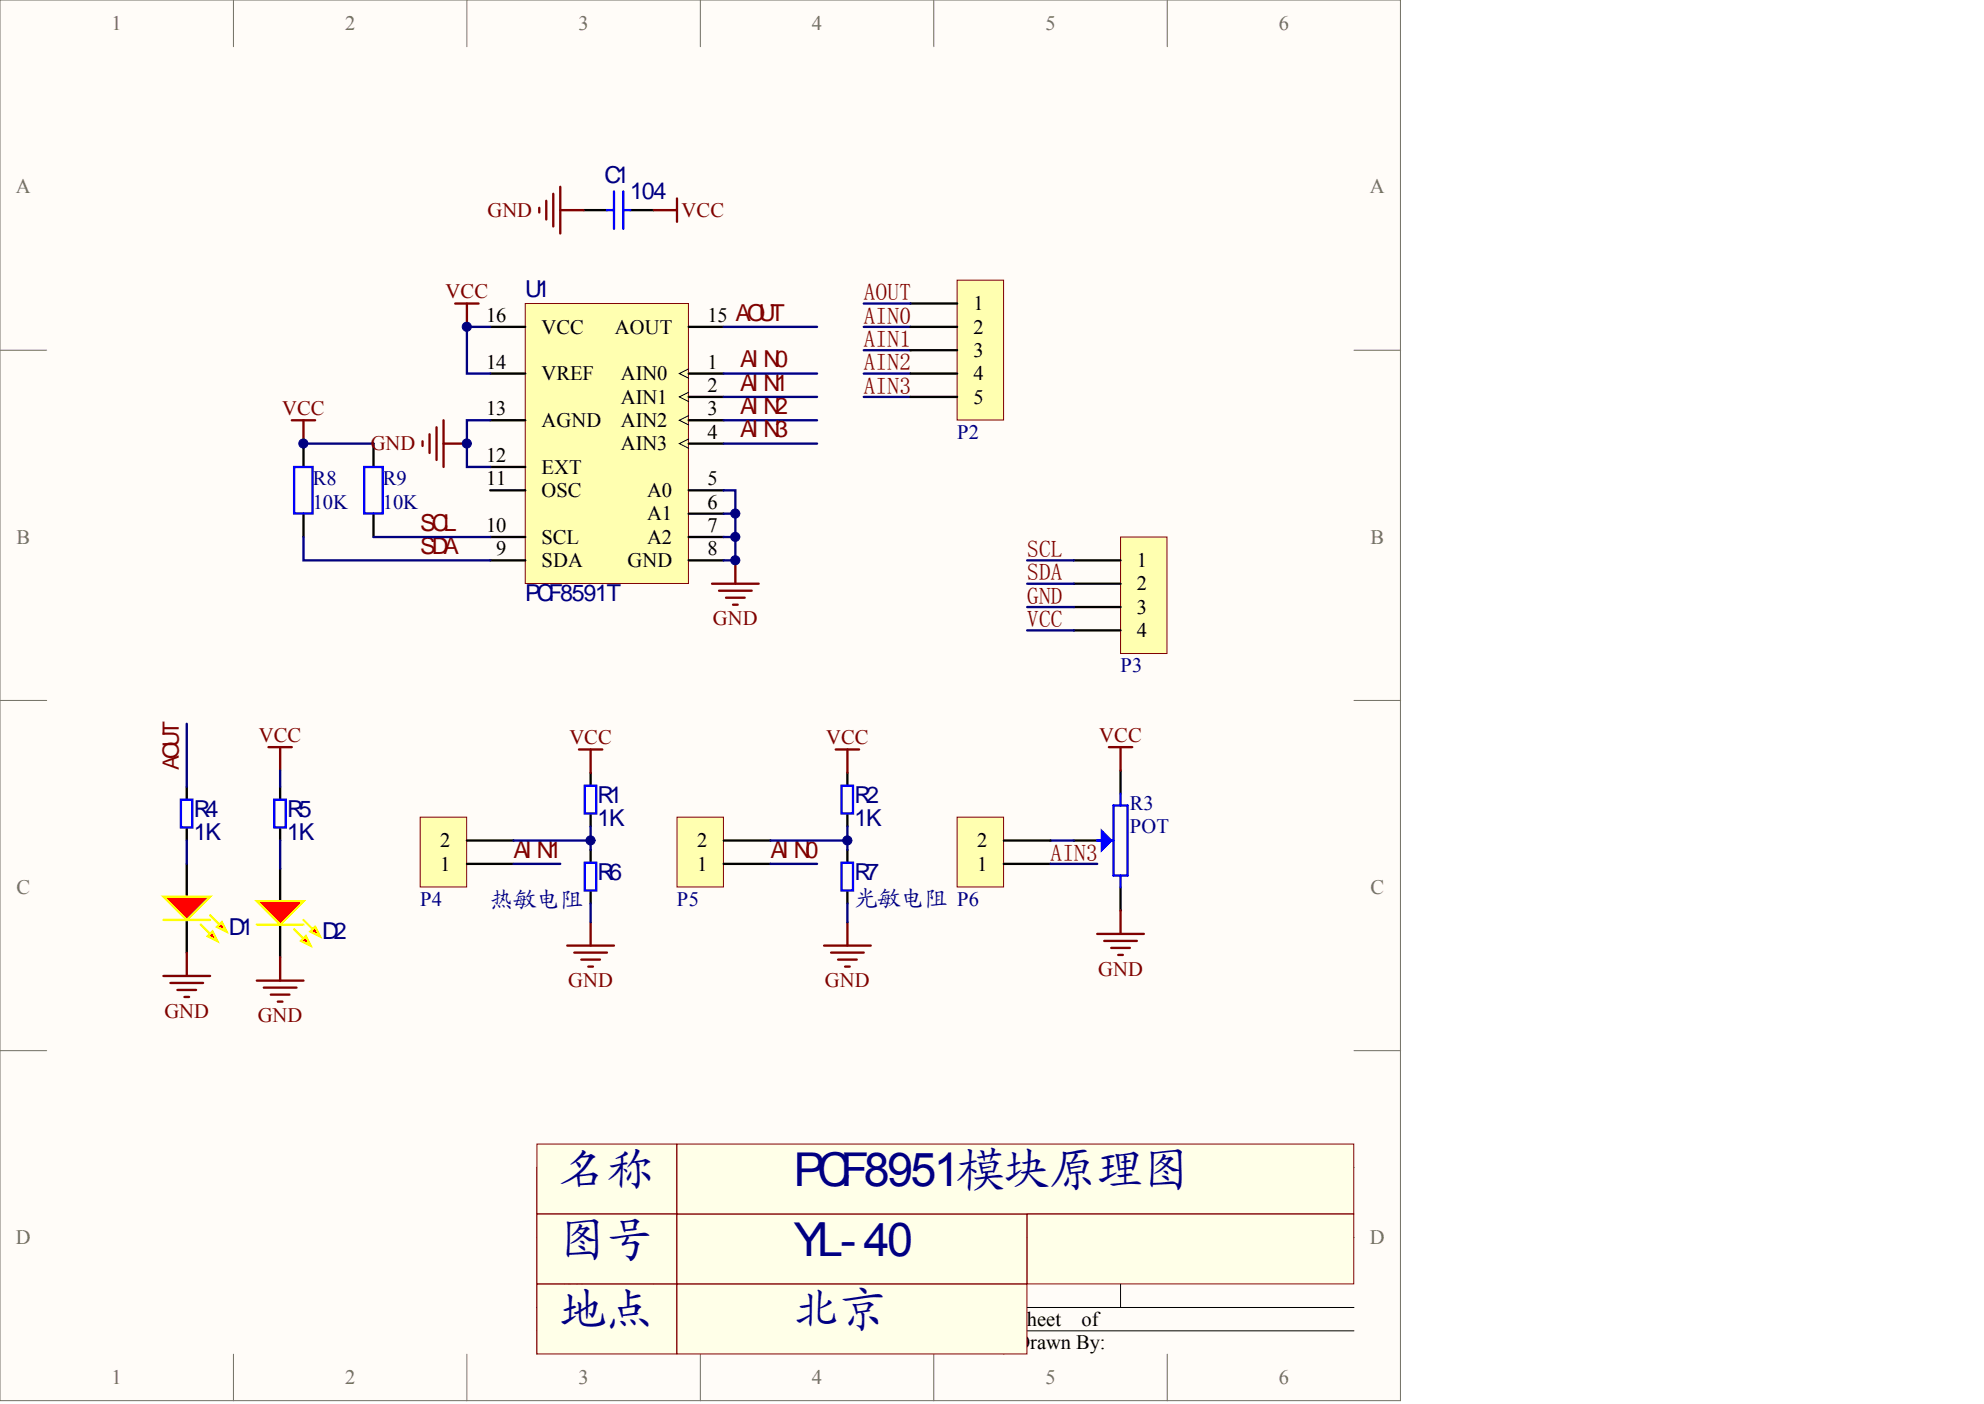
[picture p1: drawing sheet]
<svg xmlns="http://www.w3.org/2000/svg" width="840mm" height="594mm" viewBox="0 0 840 594" stroke-linecap="round" stroke-linejoin="round" font-family="sans-serif">
<path d="M0 0h592.7v592.7h-592.7z" fill="#fffcf8" stroke="#716f64" stroke-width=".42"/>
<g fill="none" stroke="#716f64" stroke-width=".42">
<path d="M98.8 0v19.8M197.6 0v19.8M296.4 0v19.8M395.2 0v19.8M494 0v19.8M0 148.2h19.8M573 148.2h19.8M0 296.4h19.8M573 296.4h19.8M0 444.6h19.8M573 444.6h19.8M98.8 573v19.8"/>
<path d="M197.6 573v19.8M296.4 573v19.8M395.2 573v19.8M494 573v19.8"/>
</g>
<path d="M573 494h-345.8v79M227.2 523.6h345.8M276.6 523.6v29.6M474.2 523.6v29.6M227.2 553.2h345.8M424.8 553.2v19.8M227.2 563.1h345.8" fill="none" stroke="#000" stroke-width=".42"/>
<path d="M222.3 128.4h69v118.5h-69z" fill="#ffffb0" stroke="#800000" stroke-width=".42"/>
<g fill="none" stroke="#000" stroke-width=".99">
<path d="M247 88.9h9.9M266.7 88.9h9.9M207.5 138.3h14.8M291.4 138.3h14.9M207.5 158.1h14.8M291.4 158.1h14.9M207.5 177.8h14.8M291.4 168h14.9M291.4 177.8h14.9M207.5 197.6h14.8M291.4 187.7h14.9M207.5 207.5h14.8"/>
<path d="M291.4 207.5h14.9M291.4 217.3h14.9M207.5 237.1h14.8M207.5 227.2h14.8M291.4 237.1h14.9M291.4 227.2h14.9M249.9 327v4.9M358.6 327v4.9M249.9 344.8v4.9M249.9 359.6v4.9M358.6 344.8v4.9M358.6 359.6v4.9"/>
<path d="M118.6 367.5v19.8M249.9 377.4v4.9M358.6 377.4v4.9"/>
</g>
<path d="M291.4 156.1l-3.9 2 3.9 1.9M291.4 166l-3.9 2 3.9 1.9M291.4 175.9l-3.9 1.9 3.9 2M291.4 185.7l-3.9 2 3.9 2" fill="none" stroke="#000" stroke-width=".42"/>
<g fill="none" stroke="#800000" stroke-width=".99">
<path d="M237.1 79v19.8M228.2 87.9v2M231.2 85v7.9M234.1 82v13.8M237.1 88.9h9.9M276.6 88.9h9.9M286.5 84v9.9M192.6 128.4h9.9M197.6 128.4v9.9M311.2 237.1v9.9M301.3 247h19.8M304.3 249.9h13.8"/>
<path d="M307.2 252.9h7.9M310.2 255.9h2M245 317.1h9.9M249.9 317.1v9.9M353.7 317.1h9.9M358.6 317.1v9.9M249.9 390.2v9.9M358.6 390.2v9.9M240.1 400.1h19.7M243 403.1h13.9M246 406h7.9M249 409h1.9"/>
<path d="M348.7 400.1h19.8M351.7 403.1h13.8M354.7 406h7.9M357.6 409h2"/>
</g>
<path d="M207.5 138.3h-9.9v19.8h9.9M207.5 177.8h-9.9v19.8h9.9M306.3 177.8h39.5M306.3 187.7h39.5M306.3 207.5h4.9v9.8h-4.9M311.2 217.3v9.9h-4.9M311.2 227.2v9.9h-4.9M249.9 349.7v9.9M358.6 349.7v9.9M249.9 382.3v7.9M358.6 382.3v7.9" fill="none" stroke="#000080" stroke-width=".99"/>
<path d="M256.9 88.9h2.9M259.8 81v15.8M263.8 81v15.8M263.8 88.9h2.9M247.5 332.4h4.8v11.8h-4.8zM356.1 332.4h4.9v11.8h-4.9zM247.5 365h4.8v11.8h-4.8zM356.1 365h4.9v11.8h-4.9z" fill="none" stroke="#00f" stroke-width=".99"/>
<path d="M116.6 381.3h3.9l-1.9 6z" fill="#fffcf8" stroke="#000" stroke-width=".42"/>
<path d="M118.6 385.3v19.8" fill="none" stroke="#000" stroke-width=".99"/>
<path d="M108.7 381.3h19.7l-9.8 9.9z" fill="#f00" stroke="#ff0" stroke-width=".99"/>
<path d="M124.5 393.2l6.9 6.9M128.4 389.2l6.9 7" fill="none" stroke="#ff0" stroke-width=".99"/>
<g fill="#f00" stroke="#ff0" stroke-width=".99">
<path d="M127.4 398.1l2-1.9 2 3.9z"/>
<path d="M133.4 392.2l1.9 4-3.9-2z"/>
</g>
<path d="M108.7 391.2h19.7" fill="none" stroke="#ff0" stroke-width=".99"/>
<path d="M118.6 332.9v5M118.6 350.7v5M79 365.5v19.8" fill="none" stroke="#000" stroke-width=".99"/>
<path d="M116.1 338.4h4.8v11.7h-4.8z" fill="none" stroke="#00f" stroke-width=".99"/>
<path d="M118.6 355.7v11.8" fill="none" stroke="#000080" stroke-width=".99"/>
<path d="M113.6 316.1h9.9M118.6 316.1v9.9M108.7 414.9h19.7M111.6 417.9h13.9M118.6 405.1v9.8M114.6 420.9h7.9M117.6 423.8h1.9" fill="none" stroke="#800000" stroke-width=".99"/>
<path d="M77.1 379.4h3.9l-2 5.9z" fill="#fffcf8" stroke="#000" stroke-width=".42"/>
<path d="M79 383.3v19.8" fill="none" stroke="#000" stroke-width=".99"/>
<path d="M69.2 379.4h19.7l-9.9 9.8z" fill="#f00" stroke="#ff0" stroke-width=".99"/>
<path d="M85 391.2l6.9 6.9M88.9 387.3l6.9 6.9" fill="none" stroke="#ff0" stroke-width=".99"/>
<g fill="#f00" stroke="#ff0" stroke-width=".99">
<path d="M87.9 396.2l2-2 2 3.9z"/>
<path d="M91.9 392.2l2-2 1.9 4z"/>
</g>
<path d="M69.2 389.2h19.7" fill="none" stroke="#ff0" stroke-width=".99"/>
<path d="M79 332.9v5M474.2 326v9.9M79 350.7v5M454.4 355.7h9.9M474.2 375.4v9.9" fill="none" stroke="#000" stroke-width=".99"/>
<path d="M76.6 338.4h4.8v11.7h-4.8zM474.2 335.9v4.9M464.3 355.7h6.9M471.2 340.8h6v29.7h-6zM474.2 370.5v4.9" fill="none" stroke="#00f" stroke-width=".99"/>
<path d="M469.3 316.1h9.8M474.2 316.1v9.9M464.3 395.2h19.8M467.3 398.1h13.8M474.2 385.3v9.9M69.2 413h19.7M72.1 415.9h13.8M75.1 418.9h7.9M79 403.1v9.9M470.3 401.1h7.9M473.2 404.1h2M78 421.8h2" fill="none" stroke="#800000" stroke-width=".99"/>
<path d="M306.3 138.3h39.5M365.5 138.3h19.8M306.3 158.1h39.5M365.5 158.1h19.8M365.5 148.2h19.8M306.3 168h39.5M365.5 168h19.8M118.6 326v6.9M79 355.7v9.8M444.6 355.7h9.8" fill="none" stroke="#000080" stroke-width=".99"/>
<path d="M466.3 351.7l4 4-4 3.9z" fill="#00f" stroke="#00f" stroke-width=".99"/>
<path d="M177.8 345.8h19.7v29.5h-19.7z" fill="#ffffb0" stroke="#800000" stroke-width=".42"/>
<path d="M197.6 355.7h19.7M197.6 365.5h19.7" fill="none" stroke="#000" stroke-width=".99"/>
<path d="M286.5 345.8h19.7v29.5h-19.7z" fill="#ffffb0" stroke="#800000" stroke-width=".42"/>
<path d="M306.3 355.7h19.7M306.3 365.5h19.7" fill="none" stroke="#000" stroke-width=".99"/>
<path d="M405 345.8h19.7v29.5h-19.7z" fill="#ffffb0" stroke="#800000" stroke-width=".42"/>
<path d="M424.8 355.7h19.8M424.8 365.5h19.8" fill="none" stroke="#000" stroke-width=".99"/>
<path d="M217.3 355.7h32.6M326 355.7h32.6M217.3 365.5h19.8M326 365.5h19.8M444.6 365.5h19.7" fill="none" stroke="#000080" stroke-width=".99"/>
<path d="M474.2 227.2h19.7v49.3h-19.7z" fill="#ffffb0" stroke="#800000" stroke-width=".42"/>
<path d="M454.4 237.1h19.8M454.4 247h19.8M454.4 256.9h19.8M454.4 266.7h19.8" fill="none" stroke="#000" stroke-width=".99"/>
<path d="M434.7 237.1h19.7M434.7 247h19.7M434.7 256.9h19.7M434.7 266.7h19.7" fill="none" stroke="#000080" stroke-width=".99"/>
<path d="M405 118.6h19.7v59.1h-19.7z" fill="#ffffb0" stroke="#800000" stroke-width=".42"/>
<path d="M385.3 128.4h19.7M385.3 138.3h19.7M385.3 148.2h19.7M385.3 158.1h19.7M385.3 168h19.7M128.4 187.7v9.9M158.1 187.7v9.9M128.4 217.3v9.9M158.1 217.3v9.9" fill="none" stroke="#000" stroke-width=".99"/>
<path d="M365.5 128.4h19.8M128.4 187.7h29.7M128.4 227.2v9.9h79.1M158.1 227.2h49.4M79 306.3v26.6" fill="none" stroke="#000080" stroke-width=".99"/>
<path d="M124.5 197.6h7.8v19.6h-7.8zM154.1 197.6h7.8v19.6h-7.8z" fill="none" stroke="#00f" stroke-width=".99"/>
<path d="M123.5 177.8h9.9M128.4 177.8v9.9M187.7 177.8v19.8M178.8 186.7v2M181.8 183.8v7.9M184.7 180.8v13.8M187.7 187.7h9.9" fill="none" stroke="#800000" stroke-width=".99"/>
<g fill="#ffffe8" stroke="#800000" stroke-width=".42">
<path d="M227.2 484.1h59.2v29.5h-59.2z"/>
<path d="M227.2 513.7h59.2v29.6h-59.2z"/>
<path d="M286.5 513.7h148.1v29.6h-148.1z"/>
<path d="M227.2 543.4h59.2v29.5h-59.2z"/>
<path d="M286.5 543.4h148.1v29.5h-148.1z"/>
<path d="M286.5 484.1h286.4v29.5h-286.4z"/>
<path d="M434.7 513.7h138.2v29.6h-138.2z"/>
</g>
<g fill="#000080" stroke="#000080" stroke-width=".42">
<circle cx="128.4" cy="187.7" r="1.93"/>
<circle cx="197.5" cy="187.7" r="1.93"/>
<circle cx="197.5" cy="138.3" r="1.93"/>
<circle cx="249.9" cy="355.6" r="1.93"/>
<circle cx="311.1" cy="237.1" r="1.93"/>
<circle cx="311.1" cy="227.2" r="1.93"/>
<circle cx="311.1" cy="217.3" r="1.93"/>
<circle cx="358.6" cy="355.6" r="1.93"/>
</g>
<g font-size="19.8" fill="#000080">
<text x="237.1" y="502">名称</text>
<text x="335.9" y="502">PCF8951模块原理图</text>
<text x="237.1" y="531.6">图号</text>
<text x="335.9" y="531.6">YL-40</text>
<text x="237.1" y="561.2">地点</text>
<text x="335.9" y="561.2">北京</text>
</g>
<g font-size="9.9" fill="#000080">
<text x="255.9" y="77.3">C1</text>
<text x="266.7" y="84.3">104</text>
<text x="222.3" y="125.7">U1</text>
<text x="222.3" y="254.2">PCF8591T</text>
<text x="252.9" y="339.6">R1</text>
<text x="361.6" y="339.6">R2</text>
<text x="82" y="345.6">R4</text>
<text x="121.5" y="345.6">R5</text>
<text x="252.9" y="349.5">1K</text>
<text x="361.6" y="349.5">1K</text>
<text x="82" y="355.4">1K</text>
<text x="121.5" y="355.4">1K</text>
<text x="252.9" y="372.2">R6</text>
<text x="361.6" y="372.2">R7</text>
<text x="361.6" y="383.9">光敏电阻</text>
<text x="207.5" y="384.4">热敏电阻</text>
<text x="96.8" y="395.5">D1</text>
<text x="136.3" y="397.4">D2</text>
</g>
<g font-size="9.9" fill="#800000">
<text x="365.5" y="127">AOUT</text>
<text x="311.2" y="135.6">AOUT</text>
<text x="365.5" y="136.9">AIN0</text>
<text x="365.5" y="146.8">AIN1</text>
<text x="313.2" y="155.4">AI N0</text>
<text x="365.5" y="156.7">AIN2</text>
<text x="313.2" y="165.3">AI N1</text>
<text x="365.5" y="166.6">AIN3</text>
<text x="313.2" y="175.1">AI N2</text>
<text x="313.2" y="185">AI N3</text>
<text x="177.8" y="224.5">SCL</text>
<text x="177.8" y="234.4">SDA</text>
<text x="434.7" y="235.7">SCL</text>
<text x="434.7" y="245.6">SDA</text>
<text x="434.7" y="255.5">GND</text>
<text x="434.7" y="265.4">VCC</text>
<text x="217.3" y="362.8">AI N1</text>
<text x="326" y="362.8">AI N0</text>
<text x="444.6" y="364.1">AIN3</text>
</g>
<text font-size="9.5" fill="#800000" x="75.7" y="326" transform="rotate(-90 75.7 326)">AOUT</text>
<g font-size="8.7" fill="#716f64">
<text x="47.2" y="12.7">1</text>
<text x="146" y="12.7">2</text>
<text x="244.8" y="12.7">3</text>
<text x="343.6" y="12.7">4</text>
<text x="442.4" y="12.7">5</text>
<text x="541.2" y="12.7">6</text>
<text x="6.7" y="81.8">A</text>
<text x="579.7" y="81.8">A</text>
<text x="7" y="230">B</text>
<text x="580" y="230">B</text>
<text x="7" y="378.2">C</text>
<text x="580" y="378.2">C</text>
<text x="6.7" y="526.4">D</text>
<text x="579.7" y="526.4">D</text>
<text x="47.2" y="585.7">1</text>
<text x="146" y="585.7">2</text>
<text x="244.8" y="585.7">3</text>
<text x="343.6" y="585.7">4</text>
<text x="442.4" y="585.7">5</text>
<text x="541.2" y="585.7">6</text>
</g>
<g font-size="8.7" fill="#800000">
<text x="206.3" y="91.7">GND</text>
<text x="288.5" y="91.7">VCC</text>
<text x="188.6" y="126.3">VCC</text>
<text x="119.4" y="175.7">VCC</text>
<text x="156.9" y="190.5">GND</text>
<text x="301.7" y="264.6">GND</text>
<text x="109.6" y="314">VCC</text>
<text x="241" y="315">VCC</text>
<text x="349.6" y="315">VCC</text>
<text x="465.2" y="314">VCC</text>
<text x="464.7" y="412.8">GND</text>
<text x="240.5" y="417.7">GND</text>
<text x="349.1" y="417.7">GND</text>
<text x="69.5" y="430.6">GND</text>
<text x="109.1" y="432.6">GND</text>
</g>
<g font-size="8.7">
<text x="412" y="131.2">1</text>
<text x="205.7" y="136.2">16</text>
<text x="299.3" y="136.2">15</text>
<text x="229.2" y="141.1">VCC</text>
<text x="260.2" y="141.1">AOUT</text>
<text x="412" y="141.1">2</text>
<text x="205.7" y="155.9">14</text>
<text x="299.3" y="155.9">1</text>
<text x="412" y="151">3</text>
<text x="229.2" y="160.9">VREF</text>
<text x="262.8" y="160.9">AIN0</text>
<text x="412" y="160.9">4</text>
<text x="299.3" y="165.8">2</text>
<text x="262.8" y="170.8">AIN1</text>
<text x="412" y="170.8">5</text>
<text x="205.7" y="175.7">13</text>
<text x="299.3" y="175.7">3</text>
<text x="229.2" y="180.6">AGND</text>
<text x="262.8" y="180.6">AIN2</text>
<text x="299.3" y="185.6">4</text>
<text x="262.8" y="190.5">AIN3</text>
<text x="205.7" y="195.5">12</text>
<text x="229.2" y="200.4">EXT</text>
<text x="205.7" y="205.3">11</text>
<text x="299.3" y="205.3">5</text>
<text x="229.2" y="210.3">OSC</text>
<text x="273.9" y="210.3">A0</text>
<text x="299.3" y="215.2">6</text>
<text x="273.9" y="220.2">A1</text>
<text x="205.7" y="225.1">10</text>
<text x="299.3" y="225.1">7</text>
<text x="229.2" y="230">SCL</text>
<text x="273.9" y="230">A2</text>
<text x="210" y="235">9</text>
<text x="229.2" y="239.9">SDA</text>
<text x="265.6" y="239.9">GND</text>
<text x="299.3" y="235">8</text>
<text x="481.1" y="239.9">1</text>
<text x="481.1" y="249.8">2</text>
<text x="481.1" y="259.7">3</text>
<text x="481.1" y="269.6">4</text>
<text x="186.3" y="358.5">2</text>
<text x="295" y="358.5">2</text>
<text x="413.5" y="358.5">2</text>
<text x="186.3" y="368.3">1</text>
<text x="295" y="368.3">1</text>
<text x="413.5" y="368.3">1</text>
<text x="232.2" y="501.7">Title</text>
<text x="232.2" y="531.4">Size</text>
<text x="281.6" y="531.4">Number</text>
<text x="237.1" y="546.2">A4</text>
<text x="232.2" y="561">Date:</text>
<text x="276.6" y="561">2011-12-7</text>
<text x="429.7" y="561">Sheet</text>
<text x="457.7" y="561">of</text>
<text x="276.6" y="570.9">D:\</text>
<text x="429.7" y="570.9">Drawn By:</text>
</g>
<g font-size="8.7" fill="#000080">
<text x="405" y="185.6">P2</text>
<text x="132.4" y="205.3">R8</text>
<text x="162" y="205.3">R9</text>
<text x="132.4" y="215.2">10K</text>
<text x="162" y="215.2">10K</text>
<text x="474.2" y="284.4">P3</text>
<text x="478.2" y="342.7">R3</text>
<text x="478.2" y="352.5">POT</text>
<text x="177.8" y="383.2">P4</text>
<text x="286.5" y="383.2">P5</text>
<text x="405" y="383.2">P6</text>
</g>
</svg>
